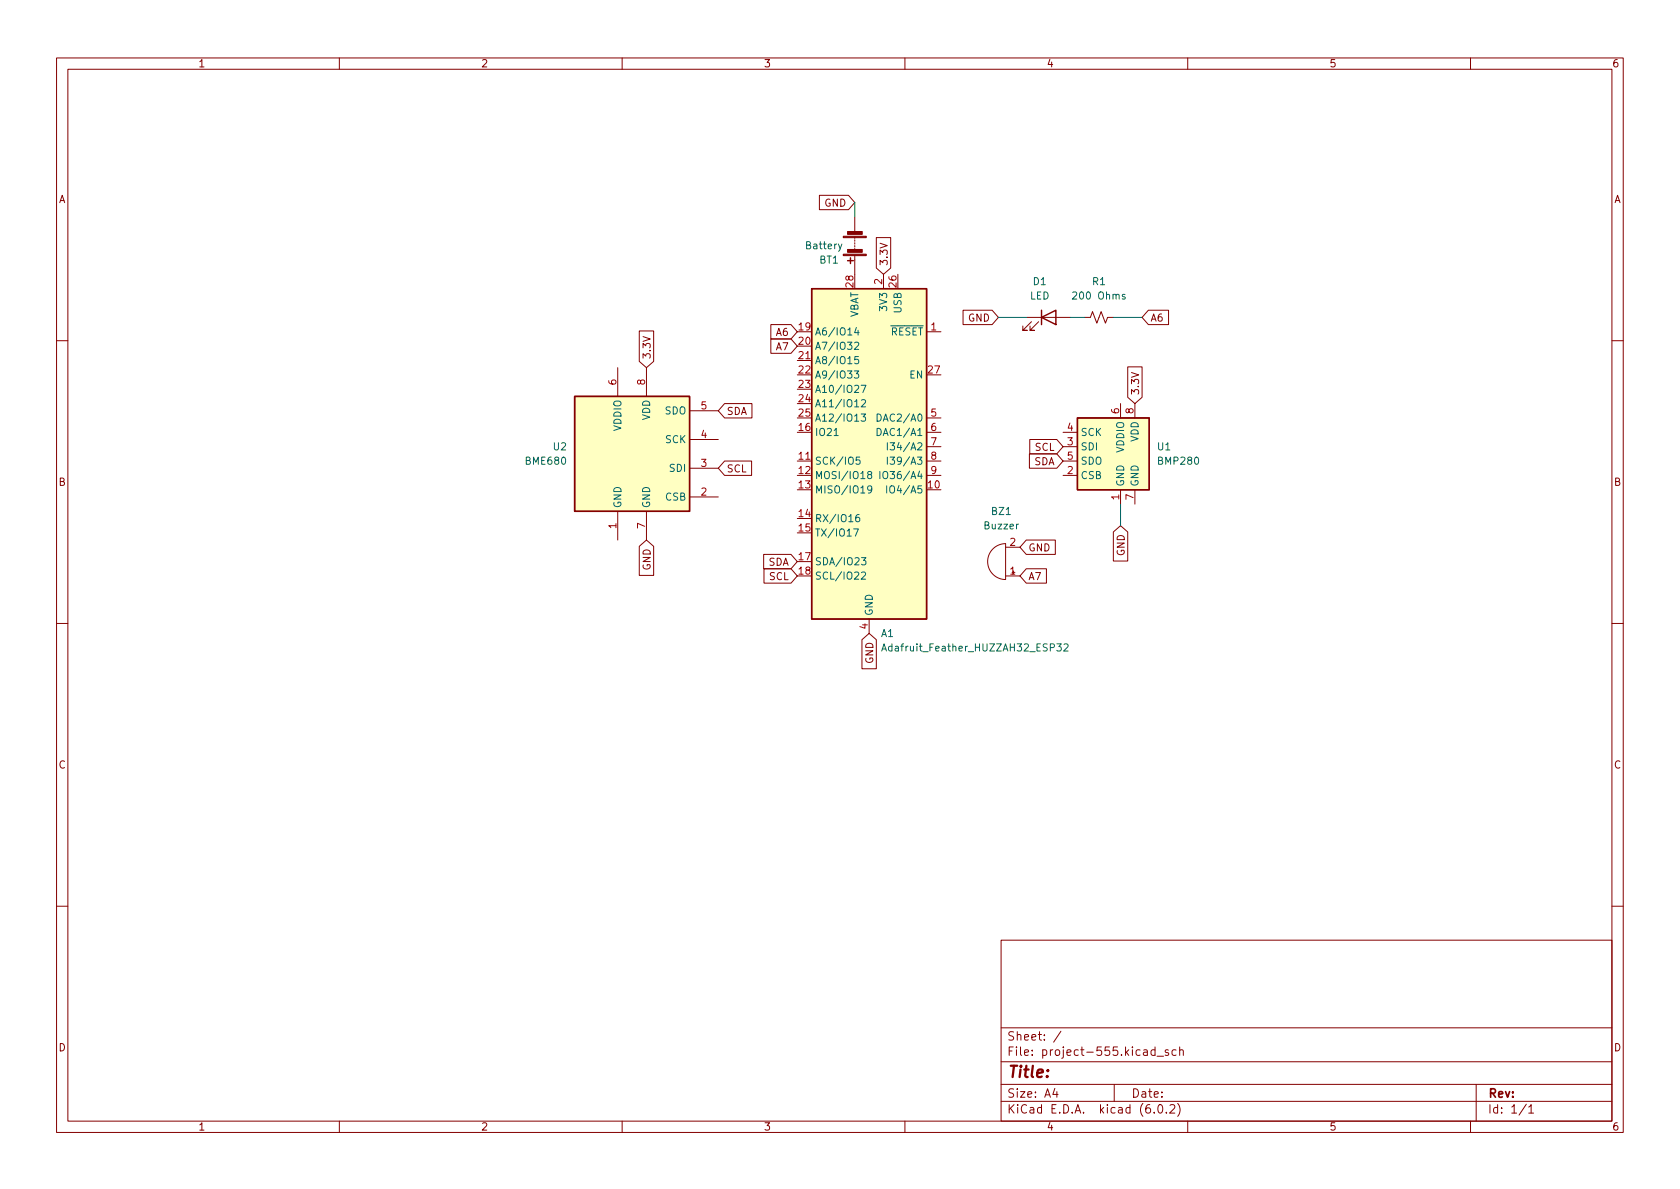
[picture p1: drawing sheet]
<svg xmlns="http://www.w3.org/2000/svg" width="297mm" height="210mm" viewBox="0 0 297 210" stroke-linecap="round" stroke-linejoin="round" font-family="sans-serif">
<g fill="none" stroke="#840000" stroke-width=".18">
<path d="M10 10.2h277v190.1h-277zM12 12.2h273v186.1h-273zM60 10.2v2M110 10.2v2M160 10.2v2M210 10.2v2M260 10.2v2M144.9 34.5h5.1l1.1 1.3-1.1 1.3h-5.1zM151.1 38.3v2.6M113 58.5h2.6v5.4l-1.3 1.1-1.3-1.1zM136.3 59.9h3.6l1.1 1.3-1.1 1.3h-3.6zM136.3 57.4h3.6l1.1 1.3-1.1 1.2h-3.6z"/>
<path d="M151.1 41.9v.3M151.1 42.4v.3M151.1 42.9v.3M151.1 43.4v.3M151.1 43.9v.3M151.1 45.2v3.3M154.9 42h2.6v5.4l-1.3 1.1-1.3-1.1zM156.2 48.5v2.5M163.8 58.7h2.6M170.3 54.9h5.1l1.1 1.2-1.1 1.3h-5.1zM181.6 56.1h7.6M182.4 56.9l-1.6 1.5h.8h-.8v-.7"/>
<path d="M183.6 56.9l-1.5 1.5h.8h-.8v-.7M191.8 56.1h1l.4-1 .7 2 .8-2 .8 2 .3-1h1M203 54.9h3.6v2.5h-3.6l-1.1-1.3zM10 60.2h2M109.2 65v5.1M114.3 65v5.1M121.9 77.7h5.1M121.9 72.6h5.1M128.1 71.4h4.8v2.5h-4.8l-1.1-1.3zM141 63.7h2.5M163.8 73.9h2.6M163.8 76.4h2.6"/>
<path d="M163.8 79h2.6M182.1 77.7h4.7l1.2 1.3-1.2 1.3h-4.7zM188 76.4h2.5M188 79h2.5M198.1 71.4v2.5M199.4 64.9h2.5v5.4l-1.2 1.1-1.3-1.1zM200.7 71.4v2.5M285 60.2h2M109.2 90.4v5.1M113 96.6l1.3-1.1 1.3 1.1v5.2h-2.6zM114.3 90.4v5.1M121.9 87.9h5.1"/>
<path d="M121.9 82.8h5.1M128.1 81.5h4.8v2.6h-4.8l-1.1-1.3zM135 98h4.9l1.1 1.3-1.1 1.3h-4.9zM141 81.5h2.5M163.8 81.5h2.6M163.8 84.1h2.6M175.6 97.1a3.2 3.2 0 0 1 2.2-1v6.4a3.2 3.2 0 0 1-2.9-2 3.2 3.2 0 0 1 .7-3.4zM177.8 96.8h2.5M181.5 95.5h5.1v2.5h-5.1l-1.2-1.2zM182 80.3h4.8l1.2 1.2-1.2 1.3h-4.8zM188 81.5h2.5M188 84.1h2.5"/>
<path d="M196.8 94.1l1.3-1.1 1.3 1.1v5.1h-2.6zM198.1 86.6v2.5M200.7 86.6v2.5M10 110.2h2M135.1 100.6h4.8l1.1 1.2-1.1 1.3h-4.8zM152.4 113.1l1.3-1.1 1.2 1.1v5.2h-2.5zM153.7 109.5v2.5M177.8 101.8h2.5M181.5 100.6h3.5v2.5h-3.5l-1.2-1.3zM285 110.2h2M10 160.2h2M177 166.3h108v32h-108z"/>
<path d="M285 160.2h2M60 198.3v2M110 198.3v2M160 198.3v2M177 194.8h108M177 191.8h108M177 187.8h108M177 181.8h108M186.5 192.5l-.4 1h1M186.9 193v1M187.6 182.4l-1.3 1.9M197 191.8v3"/>
<path d="M204.1 196.7v.1M204.2 185.7l-.4-.1-.3 .3v.4l.1 .3h.6M204.2 185.1v1.5M204.6 186.8h1.1M204.9 195.4l.2-.1a.81 .81 0 0 1 .6 .7 .81 .81 0 0 1-.3 .8h-.2a.81 .81 0 0 1-.6-.6 .81 .81 0 0 1 .3-.8zM206.2 196.7v.1M206.6 185.7l-.4-.1-.2 .2 .1 .3 .5 .1v.4h-.6M206.9 195.5l.5-.2 .2 .2 .1 .3-.9 1h.9M207.9 185.7l-.4-.1-.3 .3v.4l.2 .3h.5M208.2 195.1a1.72 1.72 0 0 1 0 2.3M208.6 185.8l.2-.2 .3 .1 .1 .9M208.6 185.1v1.5"/>
<path d="M210 198.3v2M260 198.3v2M261 191.8v6.5M269.9 195.3l-1.3 1.9M270.3 195.8l.4-.5v1.5M270.3 196.8h.9"/>
</g>
<path d="M143.5 51h20.3v58.5h-20.3zM149.9 46.1h1M150.4 45.6v1M184.1 56.1l2.6-1.2v2.5zM184.1 54.9v2.5M101.6 70.1h20.3v20.3h-20.3zM190.5 73.9h12.7v12.7h-12.7z" fill="none" stroke="#840000" stroke-width=".25"/>
<g fill="#ffffc2" stroke="#ffffc2" stroke-width=".18">
<path d="M143.5 51h20.3v58.5h-20.3z"/>
<path d="M190.5 73.9h12.7v12.7h-12.7z"/>
<path d="M101.6 70.1h20.3v20.3h-20.3z"/>
</g>
<g fill="none" stroke="#006464" stroke-width=".18">
<path d="M148.9 43.2l-.5 1.1-.2 .1M151.4 57.9l-.3 .9h.8M151.7 58.4v.8M198.9 52.1l-.3-.1-.2 .2 .1 .2 .4 .1v.3h-.5M147.5 77h.7M151 65.6h.8l-.4 .5 .4 .1v.5l-.2 .2-.6-.2M151.1 60.6l.5-.1 .2 .4-.8 .9h.8M151.8 63.1h-.6l-.1 .6 .2-.2 .4 .1 .1 .2v.4l-.2 .1-.5-.1M152.3 68.1h.8l-.5 1.3M152.3 73.2h.7l-.4 .5 .4 .1v.6l-.2 .1-.5-.1M152.3 70.8l.5-.1 .2 .3-.7 .9h.7M155.1 73.2a.64 .64 0 0 1 .7 .6 .64 .64 0 0 1-.7 .7z"/>
<path d="M155.1 75.8a.64 .64 0 0 1 .7 .6 .64 .64 0 0 1-.7 .6zM156.9 78.3v1.3M157.4 78.3h.8l-.5 .5 .4 .1v.5l-.2 .2-.5-.2M150.9 93.5h.9l-.6 1.3M151.9 91l-.4 .1a.86 .86 0 0 0 0 1.2l.5-.2v-.4l-.2-.2h-.3l-.2 .2M152 80.8h-.6v.6l.1-.1 .5 .1 .1 .2-.1 .4-.2 .1-.4-.1M152.3 98.6h.8l-.4 .5 .3 .1v.6l-.1 .1-.6-.1M153.6 83.9l-.2-.2 .1-.2 .1-.1h.4l.1 .2v.2l-.6 .2-.1 .2v.2l.2 .2h.4l.1-.2v-.2l-.2-.3M154.1 86.5l-.2 .2h-.3l-.2-.2 .1-.5 .4-.1 .2 .1a.84 .84 0 0 1-.3 1.2h-.3M155.6 83.4v1.2M156.3 83.4h.1a.43 .43 0 0 1 .6 .4v.4a.42 .42 0 0 1-.5 .5 .42 .42 0 0 1-.4-.5v-.4zM156.8 85.9v1.3"/>
<path d="M156.9 80.8v1.3M157.4 80.8h.8l-.5 .5 .4 .1v.6l-.2 .1-.5-.1M152.3 101.3l.5-.1 .2 .3-.7 .9h.7M155.9 115.1l.4-1.2 .4 1.2M156 114.8h.6M186.9 113.9h.7l-.4 .4 .4 .2v.5l-.2 .1-.5-.1M188.1 114l.5-.1 .2 .3-.7 .9h.7"/>
</g>
<g fill="#840000" stroke="#840000" stroke-width=".18">
<path d="M149.1 41.8h4.1v.2h-4.1z"/>
<path d="M149.1 45h4.1v.2h-4.1z"/>
<path d="M149.9 40.9h2.6v.5h-2.6z"/>
<path d="M149.9 44.1h2.6v.5h-2.6z"/>
</g>
<path d="M151.1 35.8v2.5M176.5 56.1h5.1M189.2 56.1h2.6M196.8 56.1h5.1M198.1 89.1v3.9" fill="none" stroke="#009600" stroke-width=".18"/>
<text font-size="2.8" fill="#840000" x="178" y="190.6">Title:</text>
<g font-size="2.1" fill="#840000">
<text x="178" y="184">Sheet: /</text>
<text x="178" y="186.7">File: project-555.kicad_sch</text>
<text x="178" y="196.9">KiCad E.D.A. kicad (6.0.2)</text>
<text x="178" y="194.1">Size: A4</text>
<text x="200" y="194.1">Date:</text>
<text x="263" y="194.1">Rev:</text>
<text x="263" y="196.9">Id: 1/1</text>
</g>
<g font-size="1.8" fill="#840000">
<text x="35" y="11.9">1</text>
<text x="85" y="11.9">2</text>
<text x="135" y="11.9">3</text>
<text x="185" y="11.9">4</text>
<text x="235" y="11.9">5</text>
<text x="285" y="11.9">6</text>
<text x="10.3" y="35.9">A</text>
<text x="285.3" y="35.9">A</text>
<text x="145.8" y="36.5">GND</text>
<text x="156.9" y="47.1" transform="rotate(-90 156.9 47.1)">3.3V</text>
<text x="137.3" y="59.4">A6</text>
<text x="171.2" y="56.9">GND</text>
<text x="203.4" y="56.9">A6</text>
<text x="115" y="63.6" transform="rotate(-90 115 63.6)">3.3V</text>
<text x="137.3" y="61.9">A7</text>
<text x="201.4" y="69.9" transform="rotate(-90 201.4 69.9)">3.3V</text>
<text x="128.4" y="73.4">SDA</text>
<text x="128.4" y="83.5">SCL</text>
<text x="182.8" y="82.3">SDA</text>
<text x="183" y="79.7">SCL</text>
<text x="10.3" y="85.9">B</text>
<text x="285.3" y="85.9">B</text>
<text x="115" y="100.9" transform="rotate(-90 115 100.9)">GND</text>
<text x="135.8" y="100">SDA</text>
<text x="181.8" y="97.5">GND</text>
<text x="198.8" y="98.3" transform="rotate(-90 198.8 98.3)">GND</text>
<text x="136" y="102.6">SCL</text>
<text x="181.8" y="102.6">A7</text>
<text x="154.4" y="117.4" transform="rotate(-90 154.4 117.4)">GND</text>
<text x="10.3" y="135.9">C</text>
<text x="285.3" y="135.9">C</text>
<text x="10.3" y="185.9">D</text>
<text x="285.3" y="185.9">D</text>
<text x="35" y="199.9">1</text>
<text x="85" y="199.9">2</text>
<text x="135" y="199.9">3</text>
<text x="185" y="199.9">4</text>
<text x="235" y="199.9">5</text>
<text x="285" y="199.9">6</text>
</g>
<g font-size="1.8" fill="#006464">
<text x="142.6" y="44.1">Battery</text>
<text x="144.9" y="46.6">BT1</text>
<text x="182.1" y="53">LED</text>
<text x="182.7" y="50.4">D1</text>
<text x="190.1" y="53">200 Ohms</text>
<text x="193.2" y="50.4">R1</text>
<text x="144" y="59.3">A6/IO14</text>
<text x="151.8" y="56.4" transform="rotate(-90 151.8 56.4)">VBAT</text>
<text x="156" y="59.3">~{RESET}</text>
<text x="156.8" y="54.7" transform="rotate(-90 156.8 54.7)">3V3</text>
<text x="159.4" y="55.3" transform="rotate(-90 159.4 55.3)">USB</text>
<text x="144" y="61.8">A7/IO32</text>
<text x="144" y="64.4">A8/IO15</text>
<text x="144" y="66.9">A9/IO33</text>
<text x="144" y="69.5">A10/IO27</text>
<text x="160.9" y="66.9">EN</text>
<text x="109.9" y="76.2" transform="rotate(-90 109.9 76.2)">VDDIO</text>
<text x="114.9" y="74.3" transform="rotate(-90 114.9 74.3)">VDD</text>
<text x="117.6" y="73.3">SDO</text>
<text x="144" y="77.1">IO21</text>
<text x="144" y="72">A11/IO12</text>
<text x="144" y="74.5">A12/IO13</text>
<text x="155.8" y="74.5">DAC2/A0</text>
<text x="155.8" y="77.1">DAC1/A1</text>
<text x="191" y="77.1">SCK</text>
<text x="93.1" y="82.2">BME680</text>
<text x="97.9" y="79.6">U2</text>
<text x="117.7" y="78.4">SCK</text>
<text x="118.5" y="83.4">SDI</text>
<text x="144" y="82.2">SCK/IO5</text>
<text x="158.1" y="79.6">I34/A2</text>
<text x="158.1" y="82.2">I39/A3</text>
<text x="191" y="79.6">SDI</text>
<text x="191" y="82.2">SDO</text>
<text x="198.8" y="80" transform="rotate(-90 198.8 80)">VDDIO</text>
<text x="201.3" y="78.2" transform="rotate(-90 201.3 78.2)">VDD</text>
<text x="204.7" y="79.6">U1</text>
<text x="204.9" y="82.2">BMP280</text>
<text x="109.9" y="89.9" transform="rotate(-90 109.9 89.9)">GND</text>
<text x="114.9" y="89.9" transform="rotate(-90 114.9 89.9)">GND</text>
<text x="117.7" y="88.5">CSB</text>
<text x="144" y="84.7">MOSI/IO18</text>
<text x="144" y="87.2">MISO/IO19</text>
<text x="156.7" y="84.7">IO36/A4</text>
<text x="157.7" y="87.2">IO4/A5</text>
<text x="191" y="84.7">CSB</text>
<text x="198.8" y="86.1" transform="rotate(-90 198.8 86.1)">GND</text>
<text x="201.3" y="86.1" transform="rotate(-90 201.3 86.1)">GND</text>
<text x="144" y="92.3">RX/IO16</text>
<text x="144" y="94.9">TX/IO17</text>
<text x="174.1" y="93.6">Buzzer</text>
<text x="175.4" y="91.1">BZ1</text>
<text x="144" y="99.9">SDA/IO23</text>
<text x="144" y="102.5">SCL/IO22</text>
<text x="154.3" y="109" transform="rotate(-90 154.3 109)">GND</text>
<text x="155.8" y="112.6">A1</text>
<text x="157" y="115.2">Adafruit_Feather_HUZZAH32_ESP32</text>
</g>
<g font-size="1.8" fill="#a90000">
<text x="150.9" y="50.8" transform="rotate(-90 150.9 50.8)">28</text>
<text x="156" y="50.3" transform="rotate(-90 156 50.3)">2</text>
<text x="158.5" y="50.8" transform="rotate(-90 158.5 50.8)">26</text>
<text x="141.3" y="58.4">19</text>
<text x="164.6" y="58.4">1</text>
<text x="141.3" y="61">20</text>
<text x="141.3" y="63.5">21</text>
<text x="109" y="68.1" transform="rotate(-90 109 68.1)">6</text>
<text x="114" y="68.1" transform="rotate(-90 114 68.1)">8</text>
<text x="141.3" y="66">22</text>
<text x="141.3" y="68.6">23</text>
<text x="141.3" y="71.1">24</text>
<text x="164.1" y="66">27</text>
<text x="124" y="77.5">4</text>
<text x="124" y="72.4">5</text>
<text x="141.3" y="76.2">16</text>
<text x="141.3" y="73.7">25</text>
<text x="164.6" y="73.7">5</text>
<text x="164.6" y="76.2">6</text>
<text x="188.7" y="76.2">4</text>
<text x="197.9" y="73.1" transform="rotate(-90 197.9 73.1)">6</text>
<text x="200.4" y="73.1" transform="rotate(-90 200.4 73.1)">8</text>
<text x="124" y="82.5">3</text>
<text x="141.3" y="81.3">11</text>
<text x="141.3" y="83.8">12</text>
<text x="164.6" y="78.7">7</text>
<text x="164.6" y="81.3">8</text>
<text x="164.6" y="83.8">9</text>
<text x="188.7" y="83.8">2</text>
<text x="188.7" y="78.7">3</text>
<text x="188.7" y="81.3">5</text>
<text x="124" y="87.6">2</text>
<text x="141.3" y="86.4">13</text>
<text x="164.1" y="86.4">10</text>
<text x="197.9" y="88.4" transform="rotate(-90 197.9 88.4)">1</text>
<text x="200.4" y="88.4" transform="rotate(-90 200.4 88.4)">7</text>
<text x="109" y="93.5" transform="rotate(-90 109 93.5)">1</text>
<text x="114" y="93.5" transform="rotate(-90 114 93.5)">7</text>
<text x="141.3" y="91.4">14</text>
<text x="141.3" y="94">15</text>
<text x="141.3" y="99.1">17</text>
<text x="141.3" y="101.6">18</text>
<text x="178.6" y="101.6">1</text>
<text x="178.6" y="96.5">2</text>
<text x="153.4" y="111.2" transform="rotate(-90 153.4 111.2)">4</text>
</g>
</svg>
